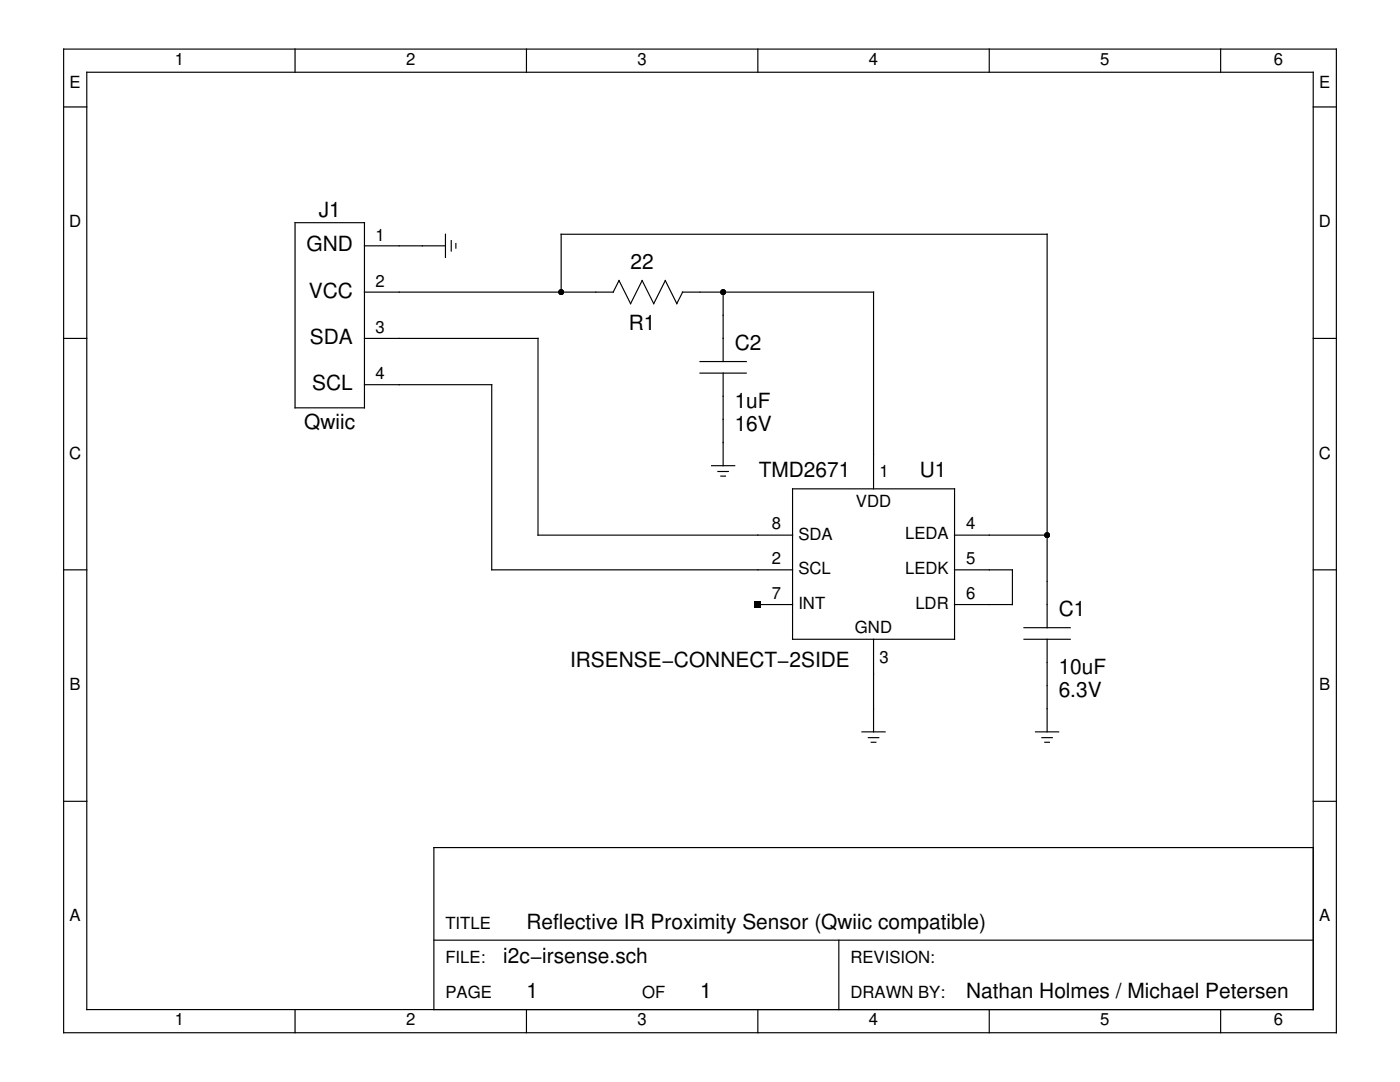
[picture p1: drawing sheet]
<svg xmlns="http://www.w3.org/2000/svg" width="279mm" height="216mm" viewBox="0 0 279 216" stroke-linecap="round" stroke-linejoin="round" font-family="sans-serif">
<g fill="none" stroke="#000" stroke-width=".23">
<path d="M12.7 9.8h254v196.3h-254zM17.3 14.4h244.8v187.1h-244.8zM58.9 9.8v4.6M105.1 9.8v4.6M151.2 9.8v4.6M197.4 9.8v4.6M243.6 9.8v4.6M12.7 21.3h4.6M262.1 21.3h4.6M58.9 44.4h13.8v37h-13.8zM72.7 58.3h49.7l1.1-2.3 2.3 4.6 2.4-4.6 2.3 4.6 2.3-4.6 2.3 4.6 1.1-2.3M72.7 49.1h16.2"/>
<path d="M88.9 46.7v4.7M90.1 48v2.1M91 48.6v.9M112 58.3v-11.6h97v78.6M136.2 58.3h38.1v39.2M144.3 58.3v13.8M12.7 67.5h4.6M72.7 67.5h34.7v39.3h50.8M72.7 76.8h25.4v36.9h60.1M139.7 72.1h9.2M139.7 74.5h9.2M144.3 74.5v18.4"/>
<path d="M262.1 67.5h4.6M142 92.9h4.6M143.3 94.1h2.1M143.9 95h.9M158.2 97.5h32.3v30.1h-32.3zM12.7 113.7h4.6M190.5 106.8h18.5M190.5 113.7h11.5v6.9h-11.5M262.1 113.7h4.6M151.2 120.6h7M174.3 127.6v18.4M204.4 127.6h9.2"/>
<path d="M204.4 125.3h9.2M209 127.6v18.4M12.7 159.9h4.6M172 146h4.6M173.3 147.2h2.1M173.9 148.1h.9M206.7 146h4.6M207.9 147.2h2.1M208.5 148.1h.9M262.1 159.9h4.6M262.1 169.1h-175.5v32.4M86.6 187.6h175.5"/>
<path d="M167.4 187.6v13.9M58.9 201.5v4.6M105.1 201.5v4.6M151.2 201.5v4.6M197.4 201.5v4.6M243.6 201.5v4.6"/>
</g>
<g fill="#000">
<path d="M150.6 119.9h1.3v1.4h-1.3z"/>
<circle cx="112" cy="58.3" r=".58"/>
<circle cx="144.3" cy="58.3" r=".58"/>
<circle cx="209" cy="106.8" r=".58"/>
</g>
<g font-size="4.2">
<text x="63.6" y="43.3">J1</text>
<text x="61.2" y="50.2">GND</text>
<text x="125.8" y="53.7">22</text>
<text x="61.6" y="59.4">VCC</text>
<text x="125.5" y="65.9">R1</text>
<text x="61.9" y="68.6">SDA</text>
<text x="146.6" y="69.8">C2</text>
<text x="62.3" y="77.9">SCL</text>
<text x="146.6" y="81.4">1uF</text>
<text x="60.7" y="85.6">Qwiic</text>
<text x="146.6" y="86">16V</text>
<text x="151.4" y="95.2">TMD2671</text>
<text x="183.6" y="95.2">U1</text>
<text x="211.3" y="122.9">C1</text>
<text x="113.8" y="133.1">IRSENSE−CONNECT−2SIDE</text>
<text x="211.3" y="134.5">10uF</text>
<text x="211.3" y="139.1">6.3V</text>
<text x="105.1" y="185.3">Reflective IR Proximity Sensor (Qwiic compatible)</text>
<text x="100.4" y="192.2">i2c−irsense.sch</text>
<text x="105.1" y="199.1">1</text>
<text x="139.7" y="199.1">1</text>
<text x="192.8" y="199.1">Nathan Holmes / Michael Petersen</text>
</g>
<g font-size="3.3">
<text x="13.9" y="17.6">E</text>
<text x="34.9" y="13">1</text>
<text x="81" y="13">2</text>
<text x="127.2" y="13">3</text>
<text x="173.4" y="13">4</text>
<text x="219.6" y="13">5</text>
<text x="254.2" y="13">6</text>
<text x="263.3" y="17.6">E</text>
<text x="13.8" y="45.3">D</text>
<text x="263.2" y="45.3">D</text>
<text x="74.9" y="48">1</text>
<text x="74.9" y="57.2">2</text>
<text x="74.9" y="66.5">3</text>
<text x="74.9" y="75.7">4</text>
<text x="13.8" y="91.5">C</text>
<text x="175.5" y="95.2">1</text>
<text x="263.2" y="91.5">C</text>
<text x="170.8" y="101.1">VDD</text>
<text x="154" y="105.6">8</text>
<text x="159.3" y="107.7">SDA</text>
<text x="180.6" y="107.6">LEDA</text>
<text x="192.8" y="105.6">4</text>
<text x="154" y="112.6">2</text>
<text x="192.8" y="112.6">5</text>
<text x="154" y="119.5">7</text>
<text x="159.3" y="114.6">SCL</text>
<text x="180.6" y="114.6">LEDK</text>
<text x="192.8" y="119.5">6</text>
<text x="159.3" y="121.5">INT</text>
<text x="182.7" y="121.5">LDR</text>
<text x="170.6" y="126.4">GND</text>
<text x="13.9" y="137.7">B</text>
<text x="175.5" y="132.3">3</text>
<text x="263.3" y="137.7">B</text>
<text x="13.9" y="183.8">A</text>
<text x="88.9" y="185.3">TITLE</text>
<text x="263.3" y="183.8">A</text>
<text x="88.9" y="192.2">FILE:</text>
<text x="169.7" y="192.2">REVISION:</text>
<text x="88.9" y="199.1">PAGE</text>
<text x="128.2" y="199.1">OF</text>
<text x="169.7" y="199.1">DRAWN BY:</text>
<text x="34.9" y="204.6">1</text>
<text x="81" y="204.6">2</text>
<text x="127.2" y="204.6">3</text>
<text x="173.4" y="204.6">4</text>
<text x="219.6" y="204.6">5</text>
<text x="254.2" y="204.6">6</text>
</g>
</svg>
